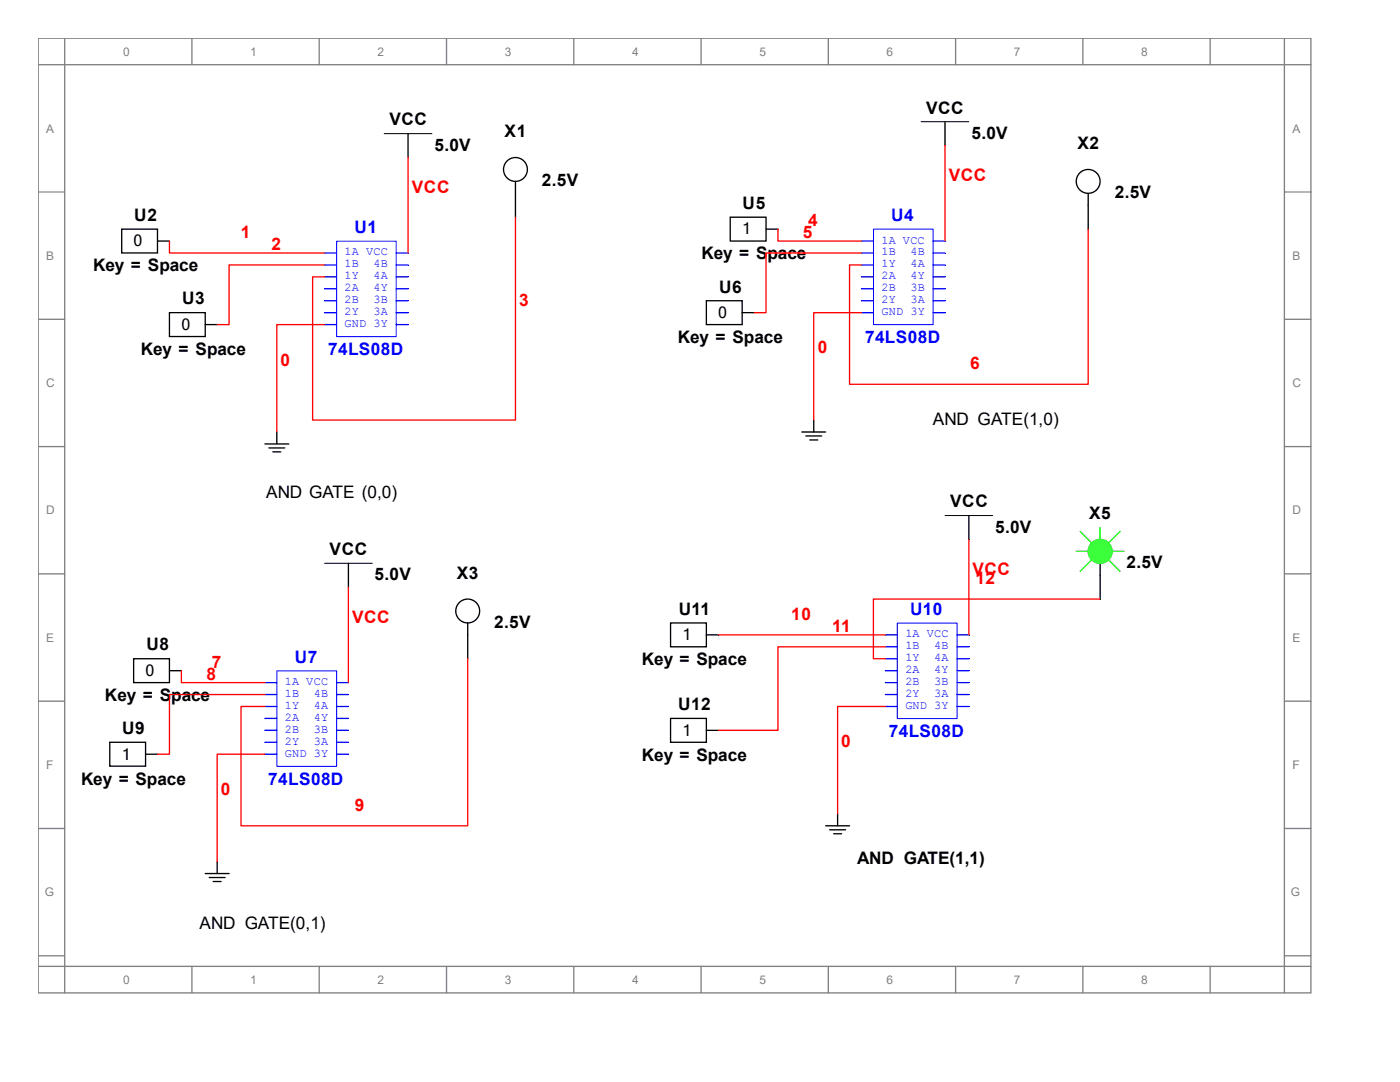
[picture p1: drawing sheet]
<svg xmlns="http://www.w3.org/2000/svg" width="279mm" height="216mm" viewBox="0 0 279 216" stroke-linecap="round" stroke-linejoin="round" font-family="sans-serif">
<g fill="none" stroke="#808080" stroke-width=".26">
<path d="M7.6 7.6h254v190.5h-254zM7.6 12.9h254M12.9 7.6v190.5M38.3 7.6v5.3M63.7 7.6v5.3M89.1 7.6v5.3M114.5 7.6v5.3M139.9 7.6v5.3M165.3 7.6v5.3M190.7 7.6v5.3M216.1 7.6v5.3M241.5 7.6v5.3"/>
<path d="M256.3 7.6v190.5M7.6 38.3h5.3M256.3 38.3h5.3M7.6 63.7h5.3M256.3 63.7h5.3M7.6 89.1h5.3M256.3 89.1h5.3M7.6 114.5h5.3M256.3 114.5h5.3M7.6 139.9h5.3M256.3 139.9h5.3M7.6 165.3h5.3"/>
<path d="M256.3 165.3h5.3M7.6 190.7h5.3M7.6 192.8h254M38.3 192.8v5.3M63.7 192.8v5.3M89.1 192.8v5.3M114.5 192.8v5.3M139.9 192.8v5.3M165.3 192.8v5.3M190.7 192.8v5.3M216.1 192.8v5.3M241.5 192.8v5.3"/>
<path d="M256.3 190.7h5.3"/>
</g>
<path d="M67.2 48.1h11.9v19.1h-11.9z" fill="none" stroke="#00f" stroke-width=".2"/>
<path d="M64.8 50.5h2.4" fill="none" stroke="#00f" stroke-width=".26"/>
<path d="M64.8 52.9h2.4" fill="none" stroke="#00f" stroke-width=".26"/>
<path d="M64.8 55.2h2.4" fill="none" stroke="#00f" stroke-width=".26"/>
<path d="M64.8 57.6h2.4" fill="none" stroke="#00f" stroke-width=".26"/>
<path d="M64.8 60h2.4" fill="none" stroke="#00f" stroke-width=".26"/>
<path d="M64.8 62.4h2.4" fill="none" stroke="#00f" stroke-width=".26"/>
<path d="M64.8 64.8h2.4" fill="none" stroke="#00f" stroke-width=".26"/>
<path d="M79.1 64.8h2.3" fill="none" stroke="#00f" stroke-width=".26"/>
<path d="M79.1 62.4h2.3" fill="none" stroke="#00f" stroke-width=".26"/>
<path d="M79.1 60h2.3" fill="none" stroke="#00f" stroke-width=".26"/>
<path d="M79.1 57.6h2.3" fill="none" stroke="#00f" stroke-width=".26"/>
<path d="M79.1 55.2h2.3" fill="none" stroke="#00f" stroke-width=".26"/>
<path d="M79.1 52.9h2.3" fill="none" stroke="#00f" stroke-width=".26"/>
<path d="M79.1 50.5h2.3" fill="none" stroke="#00f" stroke-width=".26"/>
<path d="M81.4 26.7v4.7M24.3 45.7h7.1v4.8h-7.1zM31.4 48.1h2.4M33.8 62.4h7.2v4.8h-7.2zM41 64.8h2.3M52.9 88.6h4.7M53.7 89.4h3.1M54.5 90.2h1.5M55.2 86.2v2.4" fill="none" stroke="#000" stroke-width=".26"/>
<path d="M76.7 26.7h9.5" fill="none" stroke="#000" stroke-width=".2"/>
<path d="M81.4 31.4v19.1M33.8 48.1v2.4h31M64.8 52.9h-19.1v11.9h-2.4M64.8 64.8h-9.6v21.4" fill="none" stroke="#f00" stroke-width=".26"/>
<path d="M174.3 45.7h11.9v19.1h-11.9z" fill="none" stroke="#00f" stroke-width=".2"/>
<path d="M171.9 48.1h2.4" fill="none" stroke="#00f" stroke-width=".26"/>
<path d="M171.9 50.5h2.4" fill="none" stroke="#00f" stroke-width=".26"/>
<path d="M171.9 52.9h2.4" fill="none" stroke="#00f" stroke-width=".26"/>
<path d="M171.9 55.2h2.4" fill="none" stroke="#00f" stroke-width=".26"/>
<path d="M171.9 57.6h2.4" fill="none" stroke="#00f" stroke-width=".26"/>
<path d="M171.9 60h2.4" fill="none" stroke="#00f" stroke-width=".26"/>
<path d="M171.9 62.4h2.4" fill="none" stroke="#00f" stroke-width=".26"/>
<path d="M186.2 62.4h2.4" fill="none" stroke="#00f" stroke-width=".26"/>
<path d="M186.2 60h2.4" fill="none" stroke="#00f" stroke-width=".26"/>
<path d="M186.2 57.6h2.4" fill="none" stroke="#00f" stroke-width=".26"/>
<path d="M186.2 55.2h2.4" fill="none" stroke="#00f" stroke-width=".26"/>
<path d="M186.2 52.9h2.4" fill="none" stroke="#00f" stroke-width=".26"/>
<path d="M186.2 50.5h2.4" fill="none" stroke="#00f" stroke-width=".26"/>
<path d="M186.2 48.1h2.4" fill="none" stroke="#00f" stroke-width=".26"/>
<path d="M188.6 24.3v4.8M145.7 43.3h7.2v4.8h-7.2zM152.9 45.7h2.4M141 60h7.1v4.8h-7.1zM148.1 62.4h2.4M160 86.2h4.8M160.8 87h3.2M161.6 87.8h1.6M162.4 83.8v2.4" fill="none" stroke="#000" stroke-width=".26"/>
<path d="M183.8 24.3h9.6" fill="none" stroke="#000" stroke-width=".2"/>
<path d="M188.6 29.1v19M155.3 45.7v2.4h16.6M171.9 50.5h-19v11.9h-2.4" fill="none" stroke="#f00" stroke-width=".26"/>
<path d="M55.2 133.9h12v19h-12z" fill="none" stroke="#00f" stroke-width=".2"/>
<path d="M52.9 136.2h2.3" fill="none" stroke="#00f" stroke-width=".26"/>
<path d="M52.9 138.6h2.3" fill="none" stroke="#00f" stroke-width=".26"/>
<path d="M52.9 141h2.3" fill="none" stroke="#00f" stroke-width=".26"/>
<path d="M52.9 143.4h2.3" fill="none" stroke="#00f" stroke-width=".26"/>
<path d="M52.9 145.7h2.3" fill="none" stroke="#00f" stroke-width=".26"/>
<path d="M52.9 148.1h2.3" fill="none" stroke="#00f" stroke-width=".26"/>
<path d="M52.9 150.5h2.3" fill="none" stroke="#00f" stroke-width=".26"/>
<path d="M67.2 150.5h2.3" fill="none" stroke="#00f" stroke-width=".26"/>
<path d="M67.2 148.1h2.3" fill="none" stroke="#00f" stroke-width=".26"/>
<path d="M67.2 145.7h2.3" fill="none" stroke="#00f" stroke-width=".26"/>
<path d="M67.2 143.4h2.3" fill="none" stroke="#00f" stroke-width=".26"/>
<path d="M67.2 141h2.3" fill="none" stroke="#00f" stroke-width=".26"/>
<path d="M67.2 138.6h2.3" fill="none" stroke="#00f" stroke-width=".26"/>
<path d="M67.2 136.2h2.3" fill="none" stroke="#00f" stroke-width=".26"/>
<path d="M69.5 112.4v4.8M26.7 131.4h7.1v4.8h-7.1zM33.8 133.8h2.4M21.9 148.1h7.2v4.8h-7.2zM29.1 150.5h2.3M41 174.3h4.7M41.8 175.1h3.1M42.5 175.9h1.6M43.3 171.9v2.4" fill="none" stroke="#000" stroke-width=".26"/>
<path d="M64.8 112.4h9.5" fill="none" stroke="#000" stroke-width=".2"/>
<path d="M69.5 117.2v19M36.2 133.8v2.4h16.7M52.9 138.6h-19.1v11.9h-2.4" fill="none" stroke="#f00" stroke-width=".26"/>
<path d="M179.1 124.3h11.9v19.1h-11.9z" fill="none" stroke="#00f" stroke-width=".2"/>
<path d="M176.7 126.7h2.4" fill="none" stroke="#00f" stroke-width=".26"/>
<path d="M176.7 129.1h2.4" fill="none" stroke="#00f" stroke-width=".26"/>
<path d="M176.7 131.4h2.4" fill="none" stroke="#00f" stroke-width=".26"/>
<path d="M176.7 133.8h2.4" fill="none" stroke="#00f" stroke-width=".26"/>
<path d="M176.7 136.2h2.4" fill="none" stroke="#00f" stroke-width=".26"/>
<path d="M176.7 138.6h2.4" fill="none" stroke="#00f" stroke-width=".26"/>
<path d="M176.7 141h2.4" fill="none" stroke="#00f" stroke-width=".26"/>
<path d="M191 141h2.4" fill="none" stroke="#00f" stroke-width=".26"/>
<path d="M191 138.6h2.4" fill="none" stroke="#00f" stroke-width=".26"/>
<path d="M191 136.2h2.4" fill="none" stroke="#00f" stroke-width=".26"/>
<path d="M191 133.8h2.4" fill="none" stroke="#00f" stroke-width=".26"/>
<path d="M191 131.4h2.4" fill="none" stroke="#00f" stroke-width=".26"/>
<path d="M191 129.1h2.4" fill="none" stroke="#00f" stroke-width=".26"/>
<path d="M191 126.7h2.4" fill="none" stroke="#00f" stroke-width=".26"/>
<g fill="none" stroke="#000" stroke-width=".26">
<path d="M102.9 36.2v7.1M217.2 38.6v7.1M193.4 102.9v4.7M219.6 112.4v7.1M93.3 124.3v7.1M133.8 124.3h7.2v4.8h-7.2zM141 126.7h2.4M133.8 143.4h7.2v4.7h-7.2zM141 145.7h2.4M164.8 164.8h4.7M165.6 165.6h3.2M166.4 166.4h1.6"/>
<path d="M167.2 162.4v2.4"/>
<circle cx="102.9" cy="33.8" r="2.38"/>
<circle cx="217.2" cy="36.2" r="2.38"/>
<circle cx="93.3" cy="121.9" r="2.38"/>
</g>
<path d="M188.6 102.9h9.5" fill="none" stroke="#000" stroke-width=".2"/>
<path d="M102.9 43.3v40.5h-40.5v-28.6h2.4M217.2 45.7v31h-47.7v-23.8h2.4M171.9 62.4h-9.5v21.4M193.4 107.6v19.1M219.6 119.5h-45.3v11.9h2.4M93.3 131.4v33.4h-45.2v-23.8h4.8M143.4 126.7h33.3M176.7 129.1h-21.4v16.6h-11.9M52.9 150.5h-9.6v21.4M176.7 141h-9.5v21.4" fill="none" stroke="#f00" stroke-width=".26"/>
<path d="M214.8 110h2.4M215.6 106l2.4 2.4M218 111.6l-2.4 2.4M219.6 105.3v2.3M221.1 111.6l2.4 2.4M221.9 110h2.4M223.5 106l-2.4 2.4" fill="none" stroke="#0f0" stroke-width=".26"/>
<circle cx="219.6" cy="110" r="2.38" fill="#0f0" stroke="#0f0" stroke-width=".26"/>
<g font-size="3.4">
<text x="184.8" y="22.6">VCC</text>
<text x="77.7" y="25">VCC</text>
<text x="100.7" y="27.4">X1</text>
<text x="193.9" y="27.7">5.0V</text>
<text x="215" y="29.8">X2</text>
<text x="86.7" y="30.1">5.0V</text>
<text x="108.2" y="37.2">2.5V</text>
<text x="148.2" y="41.7">U5</text>
<text x="222.5" y="39.6">2.5V</text>
<text x="26.8" y="44.1">U2</text>
<text x="140" y="51.8">Key = Space</text>
<text x="18.6" y="54.1">Key = Space</text>
<text x="143.5" y="58.4">U6</text>
<text x="36.3" y="60.7">U3</text>
<text x="28.1" y="70.8">Key = Space</text>
<text x="135.3" y="68.4">Key = Space</text>
<text x="186.2" y="84.8">AND GATE(1,0)</text>
<text x="53.1" y="99.4">AND GATE (0,0)</text>
<text x="189.6" y="101.2">VCC</text>
<text x="198.6" y="106.3">5.0V</text>
<text x="217.4" y="103.6">X5</text>
<text x="65.8" y="110.7">VCC</text>
<text x="224.8" y="113.4">2.5V</text>
<text x="74.8" y="115.8">5.0V</text>
<text x="91.2" y="115.5">X3</text>
<text x="98.6" y="125.3">2.5V</text>
<text x="135.5" y="122.7">U11</text>
<text x="29.2" y="129.8">U8</text>
<text x="128.1" y="132.7">Key = Space</text>
<text x="21" y="139.9">Key = Space</text>
<text x="135.3" y="141.7">U12</text>
<text x="24.4" y="146.5">U9</text>
<text x="128.1" y="151.8">Key = Space</text>
<text x="16.2" y="156.5">Key = Space</text>
<text x="171.1" y="172.4">AND GATE(1,1)</text>
<text x="39.8" y="185.4">AND GATE(0,1)</text>
</g>
<g font-size="3.4" fill="#f00">
<text x="82.2" y="38.5">VCC</text>
<text x="189.4" y="36.2">VCC</text>
<text x="48" y="47.5">1</text>
<text x="160.2" y="47.5">5</text>
<text x="161.3" y="45.1">4</text>
<text x="54.2" y="49.9">2</text>
<text x="103.6" y="61">3</text>
<text x="163.2" y="70.5">0</text>
<text x="56" y="72.9">0</text>
<text x="193.6" y="73.7">6</text>
<text x="194.1" y="114.7">VCC</text>
<text x="194.6" y="116.6">12</text>
<text x="70.3" y="124.2">VCC</text>
<text x="157.9" y="123.7">10</text>
<text x="166.1" y="126.1">11</text>
<text x="41.2" y="135.6">8</text>
<text x="42.2" y="133.3">7</text>
<text x="167.9" y="149.1">0</text>
<text x="44.1" y="158.7">0</text>
<text x="70.8" y="161.8">9</text>
</g>
<g font-size="3.4" fill="#00f">
<text x="70.7" y="46.5">U1</text>
<text x="177.8" y="44.1">U4</text>
<text x="65.5" y="70.8">74LS08D</text>
<text x="172.6" y="68.4">74LS08D</text>
<text x="181.7" y="122.7">U10</text>
<text x="58.8" y="132.2">U7</text>
<text x="177.4" y="147">74LS08D</text>
<text x="53.6" y="156.5">74LS08D</text>
</g>
<g font-size="3.2">
<text x="148.1" y="46.8">1</text>
<text x="26.7" y="49.1">0</text>
<text x="36.2" y="65.8">0</text>
<text x="143.3" y="63.5">0</text>
<text x="136.2" y="127.8">1</text>
<text x="29" y="134.9">0</text>
<text x="136.2" y="146.8">1</text>
<text x="24.3" y="151.6">1</text>
</g>
<g font-size="2.4" fill="#808080">
<text x="24.6" y="11.1">0</text>
<text x="50" y="11.1">1</text>
<text x="75.4" y="11.1">2</text>
<text x="100.8" y="11.1">3</text>
<text x="126.2" y="11.1">4</text>
<text x="151.6" y="11.1">5</text>
<text x="177" y="11.1">6</text>
<text x="202.4" y="11.1">7</text>
<text x="227.8" y="11.1">8</text>
<text x="9.2" y="26.5">A</text>
<text x="257.9" y="26.5">A</text>
<text x="9.2" y="51.9">B</text>
<text x="257.9" y="51.9">B</text>
<text x="9.2" y="77.3">C</text>
<text x="257.9" y="77.3">C</text>
<text x="9.2" y="102.7">D</text>
<text x="257.9" y="102.7">D</text>
<text x="9.2" y="128.1">E</text>
<text x="257.9" y="128.1">E</text>
<text x="9.2" y="153.5">F</text>
<text x="257.9" y="153.5">F</text>
<text x="8.9" y="178.9">G</text>
<text x="257.6" y="178.9">G</text>
<text x="24.6" y="196.3">0</text>
<text x="50" y="196.3">1</text>
<text x="75.4" y="196.3">2</text>
<text x="100.8" y="196.3">3</text>
<text x="126.2" y="196.3">4</text>
<text x="151.6" y="196.3">5</text>
<text x="177" y="196.3">6</text>
<text x="202.4" y="196.3">7</text>
<text x="227.8" y="196.3">8</text>
</g>
<g font-size="2.4" fill="#00f">
<text x="68.7" y="51">1A VCC</text>
<text x="68.7" y="53.3">1B</text>
<text x="74.5" y="53.3">4B</text>
<text x="175.9" y="48.6">1A VCC</text>
<text x="175.9" y="51">1B</text>
<text x="175.9" y="53.3">1Y</text>
<text x="181.7" y="53.3">4A</text>
<text x="181.7" y="51">4B</text>
<text x="68.7" y="55.8">1Y</text>
<text x="68.7" y="58.1">2A</text>
<text x="74.5" y="58.1">4Y</text>
<text x="74.5" y="55.8">4A</text>
<text x="175.9" y="55.8">2A</text>
<text x="175.9" y="58.1">2B</text>
<text x="181.7" y="58.1">3B</text>
<text x="181.7" y="55.8">4Y</text>
<text x="68.7" y="60.5">2B</text>
<text x="68.7" y="62.9">2Y</text>
<text x="68.7" y="65.3">GND 3Y</text>
<text x="74.5" y="62.9">3A</text>
<text x="74.5" y="60.5">3B</text>
<text x="175.9" y="60.5">2Y</text>
<text x="175.9" y="62.9">GND 3Y</text>
<text x="181.7" y="60.5">3A</text>
<text x="180.7" y="127.2">1A VCC</text>
<text x="180.7" y="129.5">1B</text>
<text x="180.7" y="132">1Y</text>
<text x="186.4" y="132">4A</text>
<text x="186.4" y="129.5">4B</text>
<text x="56.9" y="136.7">1A VCC</text>
<text x="180.7" y="134.3">2A</text>
<text x="180.7" y="136.7">2B</text>
<text x="186.4" y="136.7">3B</text>
<text x="186.4" y="134.3">4Y</text>
<text x="56.9" y="139.1">1B</text>
<text x="56.9" y="141.5">1Y</text>
<text x="56.9" y="143.8">2A</text>
<text x="62.6" y="143.8">4Y</text>
<text x="62.6" y="141.5">4A</text>
<text x="62.6" y="139.1">4B</text>
<text x="180.7" y="139.1">2Y</text>
<text x="180.7" y="141.5">GND 3Y</text>
<text x="186.4" y="139.1">3A</text>
<text x="56.9" y="146.2">2B</text>
<text x="56.9" y="148.6">2Y</text>
<text x="62.6" y="148.6">3A</text>
<text x="62.6" y="146.2">3B</text>
<text x="56.9" y="151">GND 3Y</text>
</g>
</svg>
